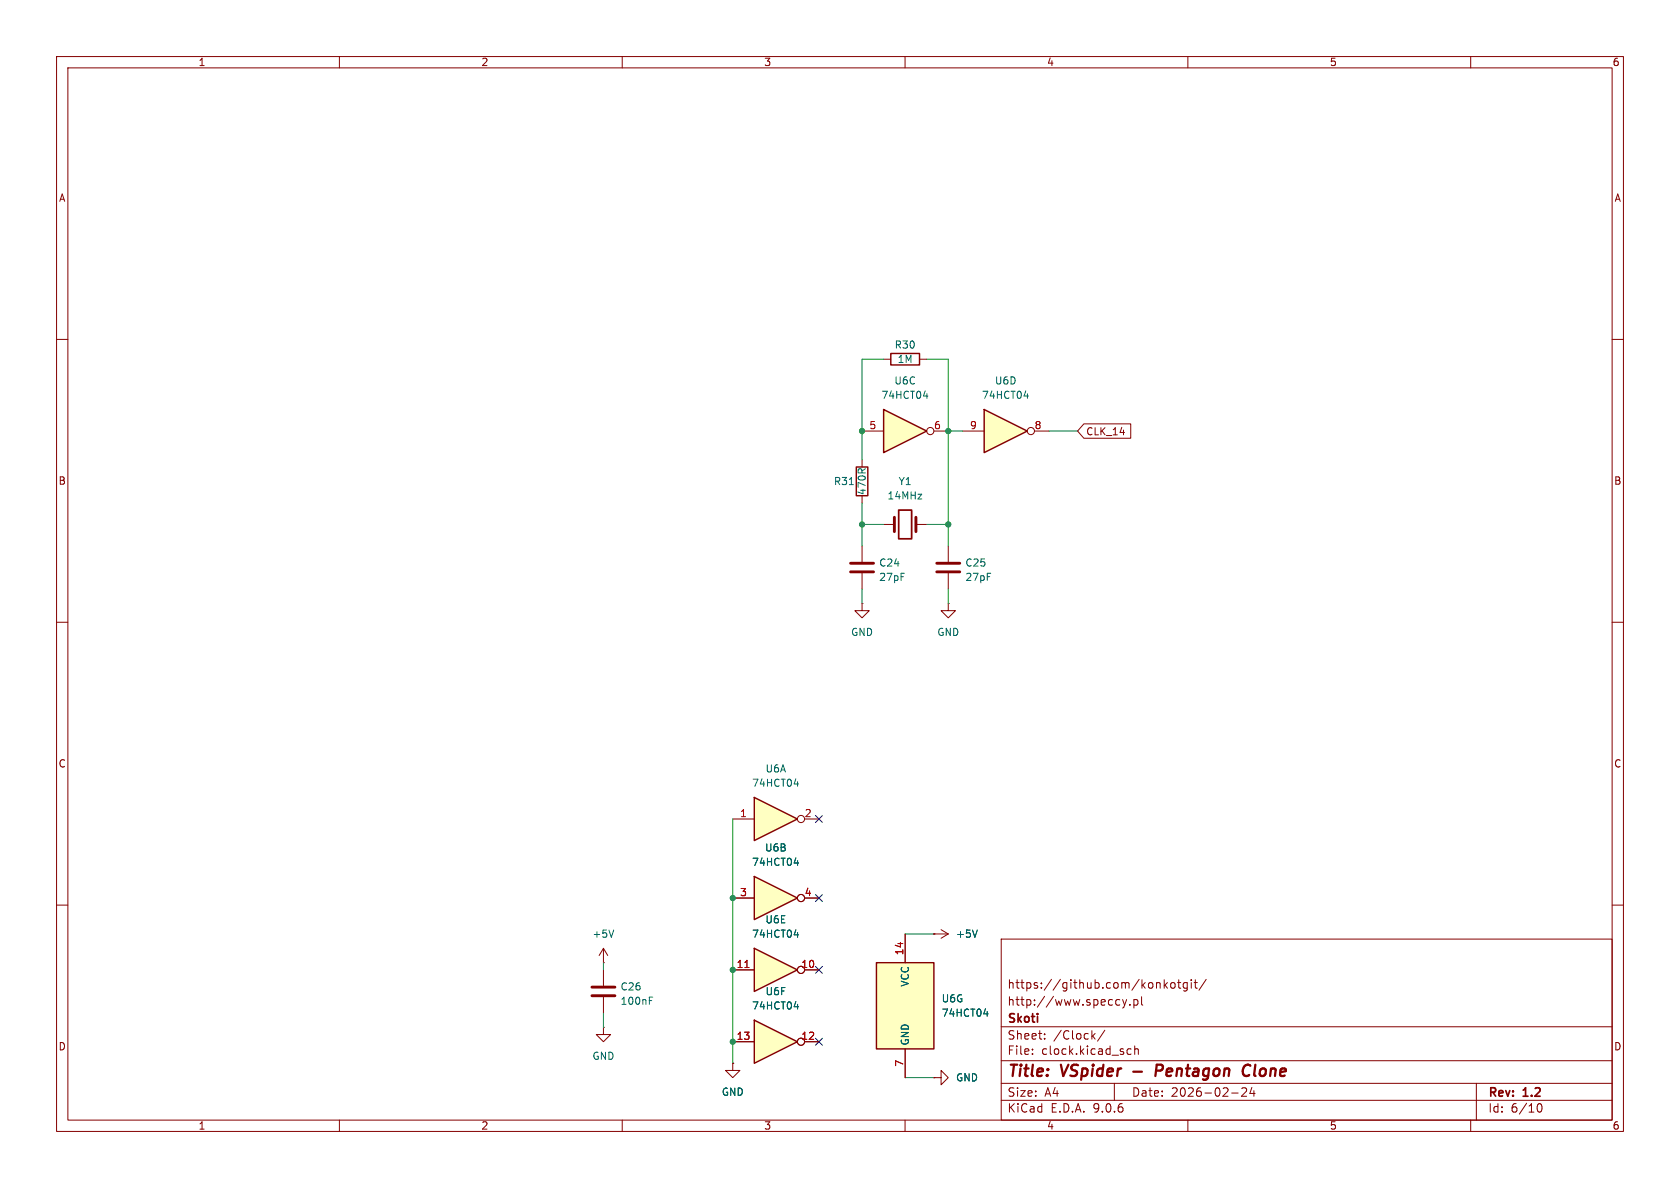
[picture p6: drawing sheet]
<svg xmlns="http://www.w3.org/2000/svg" width="297mm" height="210mm" viewBox="0 0 297 210" stroke-linecap="round" stroke-linejoin="round" font-family="sans-serif">
<g fill="none" stroke="#840000" stroke-width=".18">
<path d="M10 10h277v190h-277zM12 12h273v186h-273zM60 10v2M110 10v2M160 10v2M210 10v2M260 10v2M10 60h2M285 60h2M10 110h2M285 110h2M10 160h2"/>
<path d="M177 166h108v32h-108zM197.5 176.7l.5 .1M198 177.6l-.5 .1M198.5 176.7l.3 1M198.8 177.7l-.1 .4-.2 .1M199.2 176.7l-.4 1M199.7 177.6v.1M200.5 176.8l.4-.1 .3 .3v.4l-.2 .2h-.5M200.5 176.7v1.5M201.8 176.2v1.3l.2 .2M204.7 173.7l.3 .1 .1 .1v.8M205.8 173.2v1.5"/>
<path d="M206 174.1l.4 .6M206.4 173.7l-.6 .6M207.1 173.8l.4-.1 .2 .3v.4l-.2 .3-.4-.1-.1-.2v-.4zM208.2 173.7h.5M208.4 173.2v1.3l.3 .2M209.9 173.8l-.4-.1-.3 .3v.4l.1 .2h.6M209.9 173.7v1.2l-.3 .3-.4-.1M210.6 173.2v.1M210.6 173.7v1M211.1 173.7h.6M211.3 173.2v1.3l.4 .2M213.2 173.1l-1.2 2"/>
<path d="M285 160h2M60 198v2M110 198v2M160 198v2M177 194.5h108M177 191.5h108M177 187.5h108M177 181.5h108M182.5 186.3v.1M182.5 185.5v.1M184.7 183.6v.1M184.7 182.8v.1"/>
<path d="M193.2 183.1l.4 .6M193.6 182.7l-.6 .6M195.3 182.1l-1.3 2M197 191.5v3M199.2 186.1l.3 .3 .5-.1M200 185.5l-.5-.1-.3 .3M200.6 185.5l.2-.1 .4 .1v.9M200.6 184.9v1.5M210 198v2M217.7 193.2h1.2M219.6 192.4l.5-.1 .2 .1 .1 .3-.9 1.1h.9M221.3 192.2l-.3 1.1h.9"/>
<path d="M221.7 192.8v1M260 198v2M261 191.5v6.5M271.7 195.7l.2-.5 .2-.1a.81 .81 0 0 1 .6 .6 .81 .81 0 0 1-.3 .8h-.4l-.3-.5"/>
</g>
<path d="M200.3 189.4h1.6M205.3 188.2h-.8l-.2 2M205.3 189.2l-.9 .1M221.1 188.4a.88 .88 0 0 0-1.1 0 .88 .88 0 0 0-.3 1 .69 .69 0 0 0 .3 .7 .69 .69 0 0 0 .8-.1" fill="none" stroke="#840000" stroke-width=".4"/>
<path d="M133.3 167.6l7.7 3.9-7.7 3.8z" fill="#ffffc2"/>
<path d="M133.3 167.6l7.7 3.9-7.7 3.8z" fill="none" stroke="#840000" stroke-width=".25"/>
<g fill="none" stroke="#840000" stroke-width=".18">
<path d="M156.2 92.7h1.9M161.9 92.7h1.9M167.6 106.7v1.3h1.3l-1.3 1.2-1.2-1.2h1.2M167.6 106.7h.1M106.7 171.5v2.7M106.7 176.3v2.8M129.5 171.5h3.8M142.2 171.5h2.6"/>
<circle cx="141.6" cy="171.4" r=".63"/>
</g>
<path d="M131.7 171h.7" fill="none" stroke="#a90000" stroke-width=".18"/>
<path d="M114.8 176.9h.4M114.8 176.3h.6M140.4 165.3h.8M141 164.8v.9" fill="none" stroke="#006464" stroke-width=".18"/>
<path d="M158.1 91.4v2.6M161.9 91.4v2.6M104.6 174.5h4.1M104.6 176h4.1" fill="none" stroke="#840000" stroke-width=".51"/>
<path d="M158.9 90.2h2.3v5.1h-2.3z" fill="none" stroke="#840000" stroke-width=".3"/>
<path d="M133.3 154.9l7.7 3.9-7.7 3.8z" fill="#ffffc2"/>
<path d="M133.3 154.9l7.7 3.9-7.7 3.8z" fill="none" stroke="#840000" stroke-width=".25"/>
<g fill="none" stroke="#840000" stroke-width=".18">
<path d="M129.5 158.8h3.8M142.2 158.8h2.6"/>
<circle cx="141.6" cy="158.7" r=".63"/>
</g>
<path d="M140.4 152.6h.8M141 152.1v.9" fill="none" stroke="#006464" stroke-width=".18"/>
<path d="M133.3 141l7.7 3.8-7.7 3.8z" fill="#ffffc2"/>
<path d="M133.3 141l7.7 3.8-7.7 3.8z" fill="none" stroke="#840000" stroke-width=".25"/>
<g fill="none" stroke="#840000" stroke-width=".18">
<path d="M167.6 96.5v2.8M167.6 101.3v2.8M129.5 144.8h3.8M142.2 144.8h2.6"/>
<circle cx="141.6" cy="144.8" r=".63"/>
</g>
<path d="M140.4 138.6h.8M141 138.2v.8" fill="none" stroke="#006464" stroke-width=".18"/>
<path d="M165.6 99.6h4.1M165.6 101.1h4.1" fill="none" stroke="#840000" stroke-width=".51"/>
<path d="M156.2 72.4l7.6 3.8-7.6 3.8z" fill="#ffffc2"/>
<path d="M156.2 72.4l7.6 3.8-7.6 3.8zM157.5 62.5h5.1v2h-5.1z" fill="none" stroke="#840000" stroke-width=".25"/>
<g fill="none" stroke="#840000" stroke-width=".18">
<path d="M152.4 76.2h3.8M156.2 63.5h1.3M162.6 63.5h1.2M165.1 76.2h2.5"/>
<circle cx="164.5" cy="76.2" r=".63"/>
</g>
<path d="M163.3 70h.7M163.9 69.6v.8" fill="none" stroke="#006464" stroke-width=".18"/>
<path d="M154.9 170.2h10.2v15.2h-10.2z" fill="#ffffc2"/>
<path d="M154.9 170.2h10.2v15.2h-10.2z" fill="none" stroke="#840000" stroke-width=".25"/>
<path d="M160 165.1v5.1M129.5 188v1.2h1.3l-1.3 1.3-1.2-1.3h1.2M129.5 188h.1M160 185.4v5.1" fill="none" stroke="#840000" stroke-width=".18"/>
<path d="M173.9 179.2h.8M174.5 178.8v.8" fill="none" stroke="#006464" stroke-width=".18"/>
<path d="M133.3 180.3l7.7 3.9-7.7 3.8z" fill="#ffffc2"/>
<path d="M151.4 82.6h2v5h-2zM133.3 180.3l7.7 3.9-7.7 3.8z" fill="none" stroke="#840000" stroke-width=".25"/>
<g fill="none" stroke="#840000" stroke-width=".18">
<path d="M152.4 81.3v1.3M152.4 87.6v1.3M152.4 96.5v2.8M152.4 106.7v1.3h1.3l-1.3 1.2-1.3-1.2h1.3M152.4 106.7h.1M152.4 101.3v2.8M106.7 170.2h.1M106.7 167.6l-.8 1.3M106.7 167.6l.7 1.3M106.7 167.6v2.6M165.1 165.1h.1M165.1 165.1h2.5"/>
<path d="M166.4 164.3l1.2 .8M167.6 165.1l-1.2 .8M106.7 181.6v1.3h1.2l-1.2 1.3-1.3-1.3h1.3M106.7 181.6h.1M129.5 184.2h3.8M142.2 184.2h2.6M165.1 190.5h1.3v-1.3l1.2 1.3-1.2 1.3v-1.3M165.1 190.5h.1"/>
<circle cx="141.6" cy="184.1" r=".63"/>
</g>
<path d="M150.2 85.7h.7M108.5 164.4l-.4 1.3M140.4 178h.8M141 177.5v.9M172.8 164.4l-.5 1.3" fill="none" stroke="#006464" stroke-width=".18"/>
<path d="M150.4 99.6h4M150.4 101.1h4" fill="none" stroke="#840000" stroke-width=".51"/>
<path d="M174 72.4l7.6 3.8-7.6 3.8z" fill="#ffffc2"/>
<path d="M174 72.4l7.6 3.8-7.6 3.8z" fill="none" stroke="#840000" stroke-width=".25"/>
<g fill="none" stroke="#840000" stroke-width=".18">
<path d="M170.2 76.2h3.8M182.9 76.2h2.5M191.6 74.9h8.3v2.6h-8.3l-1.1-1.3zM129.5 158.8h3.8M142.2 158.8h2.6M129.5 171.5h3.8M142.2 171.5h2.6M160 165.1v5.1M165.1 165.1h.1M129.5 188h.1M129.5 184.2h3.8M142.2 184.2h2.6"/>
<path d="M160 185.4v5.1M165.1 190.5h.1"/>
<circle cx="182.2" cy="76.2" r=".63"/>
<circle cx="141.6" cy="158.7" r=".63"/>
<circle cx="141.6" cy="171.4" r=".63"/>
<circle cx="141.6" cy="184.1" r=".63"/>
</g>
<path d="M181 70h.8M181.6 69.6v.8M140.4 152.6h.8M141 152.1v.9M140.4 165.3h.8M140.4 178h.8M141 164.8v.9M141 177.5v.9M172.8 164.4l-.5 1.3M173.9 179.2h.8M174.5 178.8v.8" fill="none" stroke="#006464" stroke-width=".18"/>
<g fill="none" stroke="#009600" stroke-width=".18">
<path d="M156.2 63.5h-3.8v17.8M163.8 63.5h3.8v33M167.6 76.2h2.6M185.4 76.2h5.1M152.4 92.7h3.8M152.4 88.9v7.6M163.8 92.7h3.8M152.4 104.1v2.6M167.6 104.1v2.6M129.5 144.8v43.2M106.7 170.2v1.3M106.7 179.1v2.5"/>
<path d="M160 165.1h5.1M160 190.5h5.1"/>
</g>
<path d="M144.2 144.2l1.2 1.2M144.2 158.1l1.2 1.3M145.4 144.2l-1.2 1.2M145.4 158.1l-1.2 1.3M144.2 170.8l1.2 1.3M145.4 170.8l-1.2 1.3M144.2 183.5l1.2 1.3M145.4 183.5l-1.2 1.3" fill="none" stroke="#000084" stroke-width=".18"/>
<path d="M131.7 171h.7" fill="none" stroke="#a90000" stroke-width=".18"/>
<g fill="#009600" stroke="#009600" stroke-width=".18">
<circle cx="129.5" cy="158.8" r=".46"/>
<circle cx="129.5" cy="171.5" r=".46"/>
<circle cx="129.5" cy="184.2" r=".46"/>
<circle cx="167.6" cy="92.7" r=".46"/>
<circle cx="167.6" cy="76.2" r=".46"/>
<circle cx="152.4" cy="92.7" r=".46"/>
<circle cx="152.4" cy="76.2" r=".46"/>
</g>
<g font-size="2.8" fill="#840000">
<text x="178" y="190.9">Title:</text>
<text x="187.7" y="190.9">VSpider</text>
<text x="205.9" y="190.9">Pentagon</text>
<text x="222.2" y="190.9">Clone</text>
</g>
<g font-size="2.1" fill="#840000">
<text x="178" y="178">http://www.speccy.pl</text>
<text x="178" y="175">https://github.com/konkotgit/</text>
<text x="178" y="184">Sheet:</text>
<text x="178" y="181.2">Skoti</text>
<text x="186.2" y="184">/Clock/</text>
<text x="178" y="186.7">File:</text>
<text x="184.1" y="186.7">clock.kicad_sch</text>
<text x="178" y="196.9">KiCad</text>
<text x="178" y="194.1">Size:</text>
<text x="184.7" y="194.1">A4</text>
<text x="185.7" y="196.9">E.D.A.</text>
<text x="193.3" y="196.9">9.0.6</text>
<text x="200" y="194.1">Date:</text>
<text x="207" y="194.1">2026-02-24</text>
<text x="263" y="194.3">Rev:</text>
<text x="263" y="196.9">Id:</text>
<text x="267.1" y="196.9">6/10</text>
<text x="269.4" y="194.3">1.2</text>
</g>
<g font-size="1.8" fill="#840000">
<text x="35" y="11.9">1</text>
<text x="85" y="11.9">2</text>
<text x="135" y="11.9">3</text>
<text x="185" y="11.9">4</text>
<text x="235" y="11.9">5</text>
<text x="285" y="11.9">6</text>
<text x="10.3" y="35.9">A</text>
<text x="285.3" y="35.9">A</text>
<text x="191.9" y="77.2">CLK_14</text>
<text x="10.3" y="85.9">B</text>
<text x="285.3" y="85.9">B</text>
<text x="10.3" y="135.9">C</text>
<text x="285.3" y="135.9">C</text>
<text x="10.3" y="185.9">D</text>
<text x="285.3" y="185.9">D</text>
<text x="35" y="199.9">1</text>
<text x="85" y="199.9">2</text>
<text x="135" y="199.9">3</text>
<text x="185" y="199.9">4</text>
<text x="235" y="199.9">5</text>
<text x="285" y="199.9">6</text>
</g>
<g font-size="1.8" fill="#006464">
<text x="158.1" y="61.8">R30</text>
<text x="158.6" y="64.4">1M</text>
<text x="155.7" y="70.7">74HCT04</text>
<text x="158" y="68.2">U6C</text>
<text x="173.5" y="70.7">74HCT04</text>
<text x="175.8" y="68.2">U6D</text>
<text x="147.3" y="86">R31</text>
<text x="153.3" y="87.6" transform="rotate(-90 153.3 87.6)">470R</text>
<text x="156.8" y="88.5">14MHz</text>
<text x="158.8" y="86">Y1</text>
<text x="155.3" y="100.4">C24</text>
<text x="170.6" y="100.4">C25</text>
<text x="155.3" y="102.9">27pF</text>
<text x="170.6" y="102.9">27pF</text>
<text x="150.4" y="112.6">GND</text>
<text x="165.6" y="112.6">GND</text>
<text x="135.2" y="136.8">U6A</text>
<text x="132.9" y="139.3">74HCT04</text>
<text x="132.9" y="153.3">74HCT04</text>
<text x="135.2" y="150.7">U6B</text>
<text x="104.6" y="166">+5V</text>
<text x="132.9" y="166">74HCT04</text>
<text x="135.2" y="163.4">U6E</text>
<text x="168.9" y="166">+5V</text>
<text x="109.6" y="177.8">100nF</text>
<text x="109.6" y="175.3">C26</text>
<text x="132.9" y="178.7">74HCT04</text>
<text x="135.2" y="176.1">U6F</text>
<text x="160.9" y="174.5" transform="rotate(-90 160.9 174.5)">VCC</text>
<text x="166.4" y="179.9">74HCT04</text>
<text x="166.4" y="177.4">U6G</text>
<text x="160.9" y="184.9" transform="rotate(-90 160.9 184.9)">GND</text>
<text x="104.6" y="187.6">GND</text>
<text x="168.9" y="191.4">GND</text>
<text x="127.5" y="193.9">GND</text>
</g>
<g font-size="1.8" fill="#a90000">
<text x="153.6" y="75.9">5</text>
<text x="165" y="75.9">6</text>
<text x="171.4" y="75.9">9</text>
<text x="182.8" y="75.9">8</text>
<text x="130.7" y="144.5">1</text>
<text x="142.2" y="144.5">2</text>
<text x="130.7" y="158.5">3</text>
<text x="142.2" y="158.5">4</text>
<text x="130.1" y="171.2">11</text>
<text x="141.6" y="171.2">10</text>
<text x="159.8" y="169" transform="rotate(-90 159.8 169)">14</text>
<text x="130.1" y="183.9">13</text>
<text x="141.6" y="183.9">12</text>
<text x="159.8" y="188.7" transform="rotate(-90 159.8 188.7)">7</text>
</g>
</svg>
